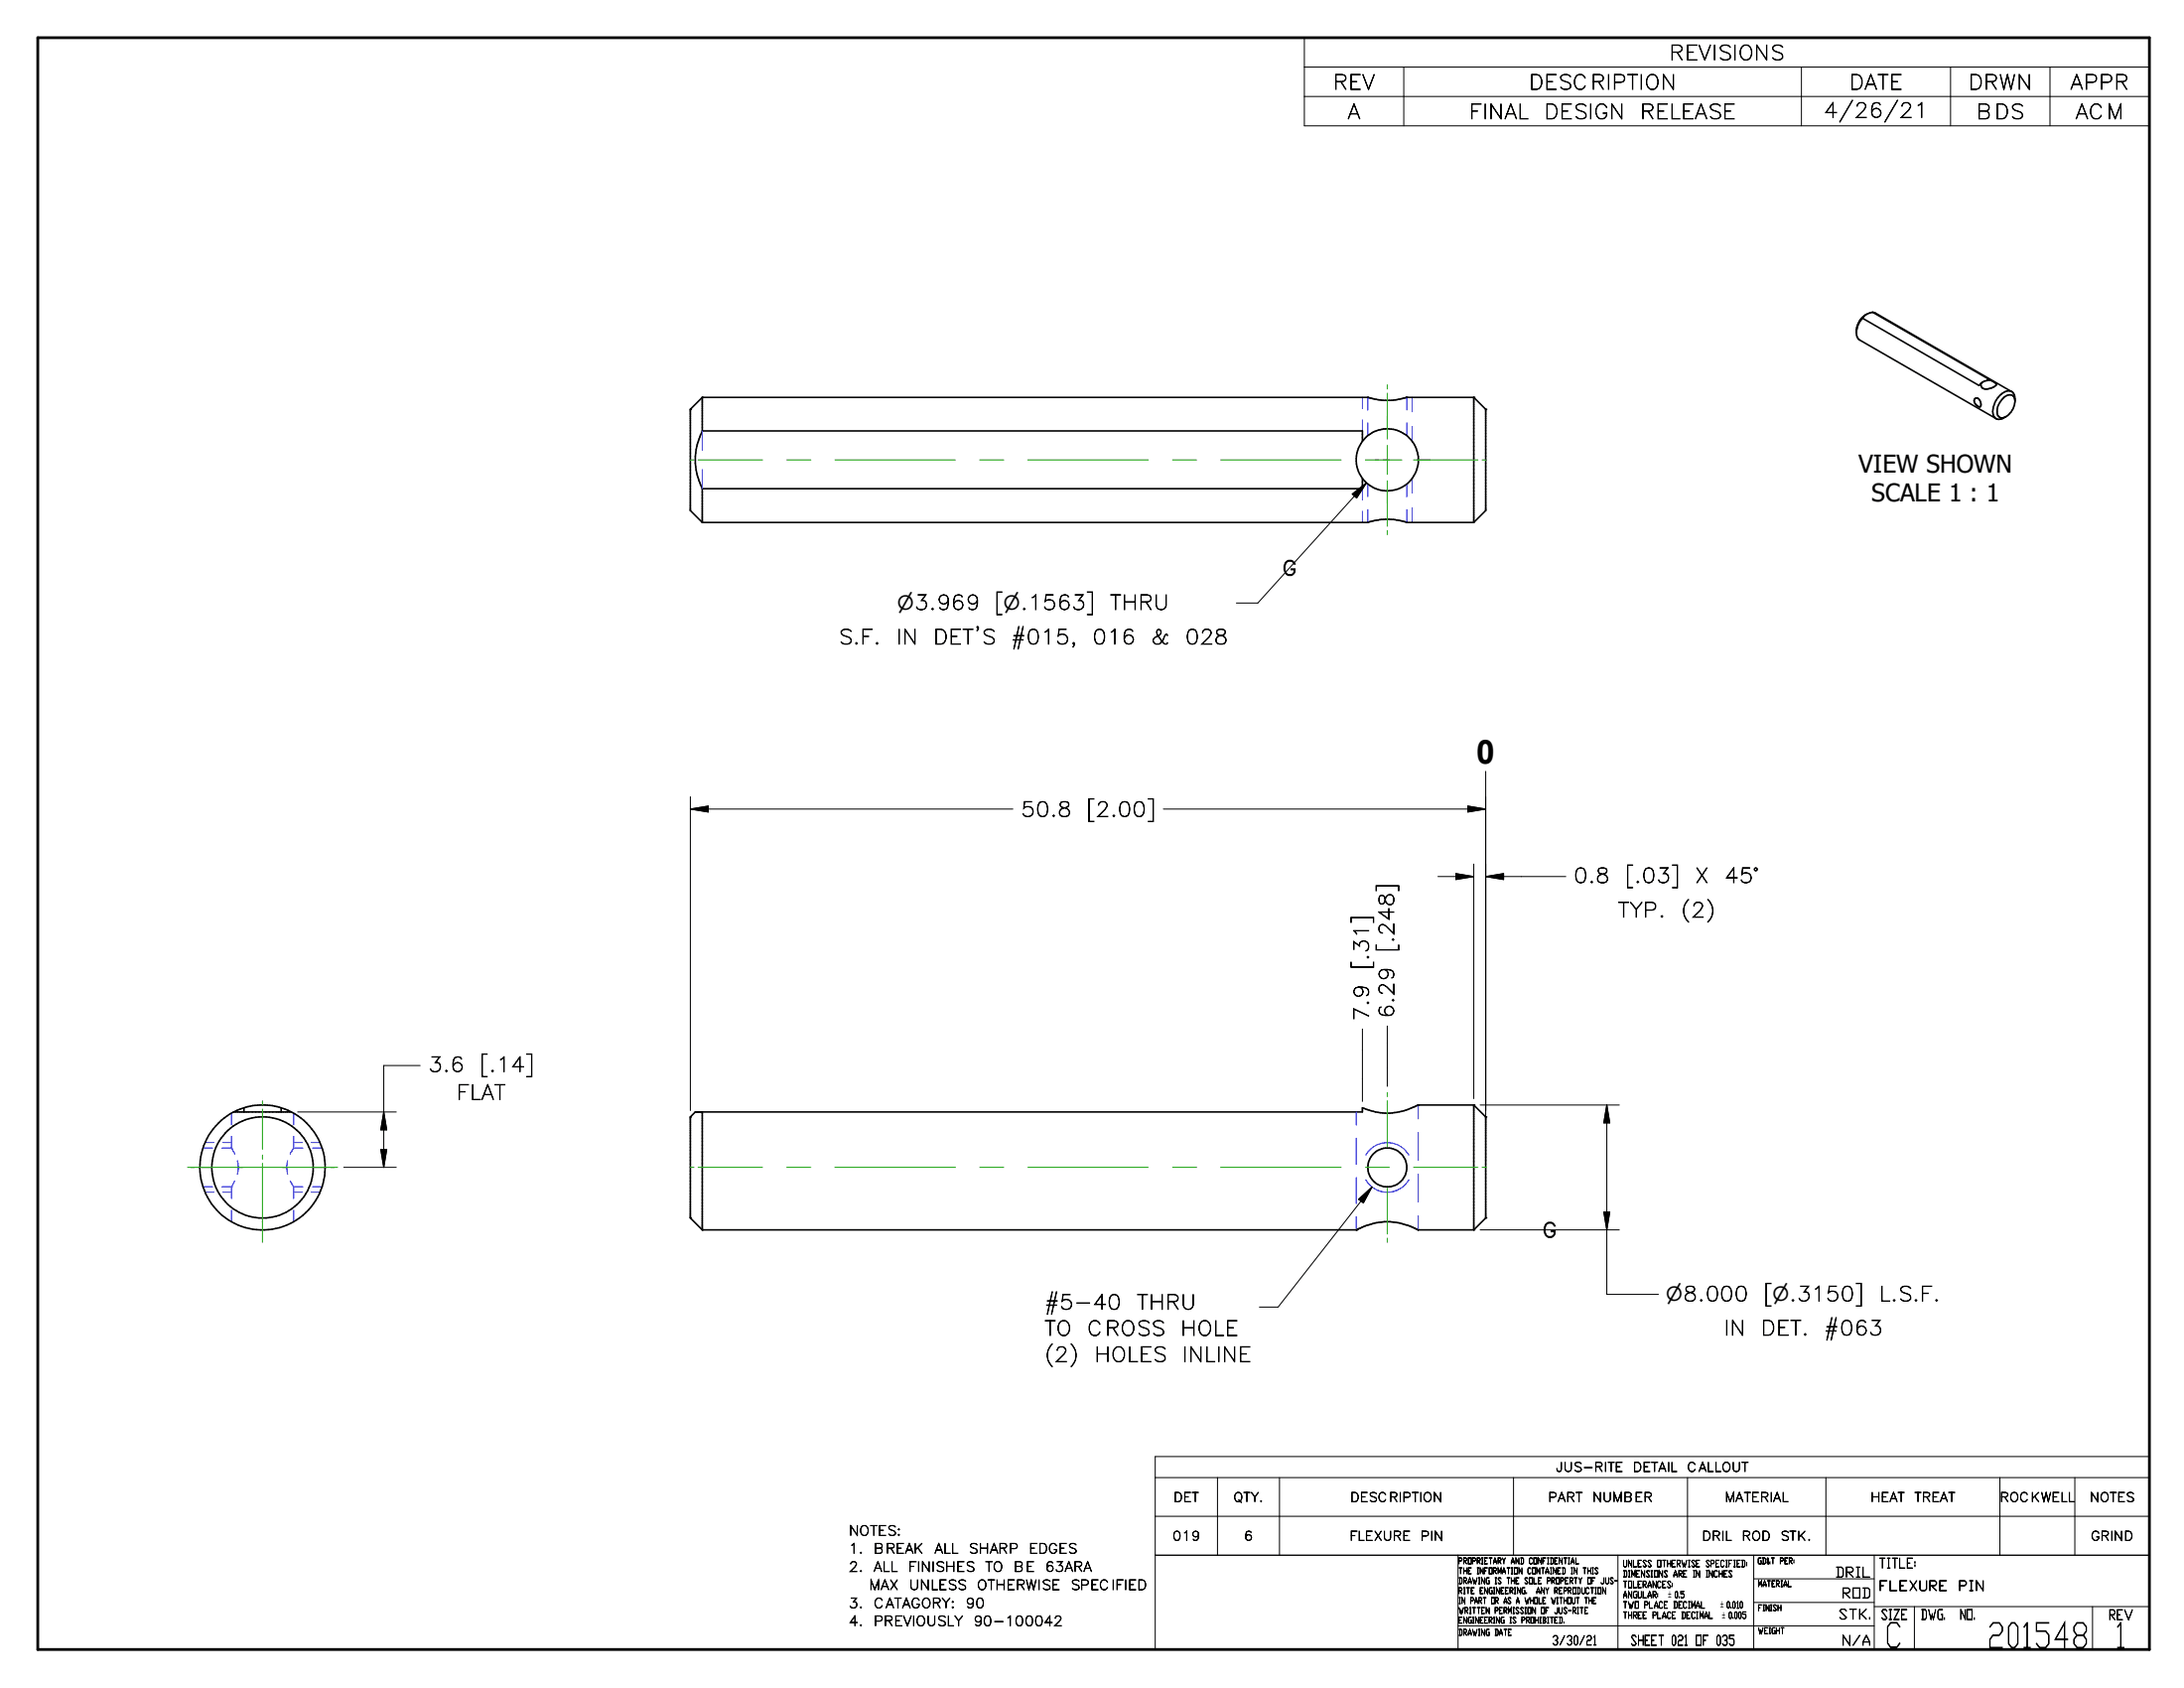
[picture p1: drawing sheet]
<svg xmlns="http://www.w3.org/2000/svg" width="279mm" height="216mm" viewBox="0 0 279 216" stroke-linecap="round" stroke-linejoin="round" font-family="sans-serif">
<g fill="none" stroke="#000" stroke-width=".2">
<path d="M239.6 39.9l14.9 8.6-.2 .1M239.6 39.9l-.8 .3M239.6 39.9l.3 .1 17.4 10.1M88.3 52.4h.1M88.3 52.4v12.9l1.5 1.5M89.8 50.8h.1M89.8 50.8h85.2l2 .4 1.7-.1 1.2-.3h8.6M89.8 55.1h84.5v1.3M89.8 55.1a8 8 0 0 0 0 7.4M89.8 50.8v4.3M89.8 50.8l-1.5 1.6M174.3 56.4a4 4 0 0 0 0 4.8"/>
<path d="M174.3 56.4a4 4 0 0 1 4.2-1.4 4 4 0 0 1 2.9 3.4 4.1 4.1 0 0 1-1.7 3.7 4 4 0 0 1-5.4-.9M180 50.8h.1M188.5 50.8h.1M188.5 50.8v16M188.5 50.8l1.6 1.6M190.1 52.4h.1M190.1 52.4v12.9l-1.6 1.5M238.3 40.7l14.9 8.6 .2-.2a.7 .7 0 0 0 .3 .6 .7 .7 0 0 0 .8 0l.4-.1a.5 .5 0 0 0 .5-.5l-.6-.4-.5-.1M238.3 40.7a3.2 3.2 0 0 0-.8 1.6M238.8 40.2l-.5 .5M238.8 40.2a2.46 2.46 0 0 0-1.1 3.1l17.7 10.2M252.6 51h.1a.53 .53 0 0 1 .7 .5v.5a.74 .74 0 0 1-.8-1z"/>
<path d="M254.3 48.6v.1a1.07 1.07 0 0 0-.9 .5M256.4 50.8a.78 .78 0 0 1 1.3 .2 2.36 2.36 0 0 1-1.4 2.4 .8 .8 0 0 1-.8-1.2l.3-.7zM257.8 51.3a1.04 1.04 0 0 0-.8-1.3 2.66 2.66 0 0 0-2 3.2 .83 .83 0 0 0 1.4 .2l.2-.1M89.8 62.5v4.3M174.3 61.2v1.3h-84.5M175 66.8h-85.2M175 66.8a8.3 8.3 0 0 1 4.7-.1l.3 .1h8.5M29.9 142.2h7.4M29.9 142.2a8 8 0 0 0-2.5 12.2 8 8 0 0 0 12.4 0 8 8 0 0 0-2.5-12.2M31.2 141.7a8 8 0 0 1 4.8 0M31.2 141.7l-1.3 .5M31.2 141.7v.5"/>
<path d="M36 141.7v.5M36 141.7l1.3 .5M88.3 142.9h.1M88.3 155.8h.1M88.3 142.9v12.9M88.3 155.8l1.5 1.5M89 142.2h.1M89 142.2l-.7 .7M89.8 157.3h.1M89.8 142.2v15.1M89.8 157.3h83.8l1.4-.6 .9-.3 1-.1a7.8 7.8 0 0 1 2.5 .2l.9 .3 1.1 .5h7.1M173.5 157.3h.1"/>
<path d="M181.4 141.3h.1M188.5 141.3h.1M188.5 157.3h.1M188.5 141.3h-7.1a8 8 0 0 1-7.1 .4v.5h-85.3M188.5 141.3v16M188.5 141.3l1.6 1.6M190.1 155.8h.1M190.1 142.9h.1M190.1 142.9v12.9M190.1 155.8l-1.6 1.5"/>
<circle cx="33.6" cy="149.3" r="6.5"/>
<circle cx="177.5" cy="149.3" r="2.49"/>
</g>
<g fill="none" stroke="#00f" stroke-width=".13">
<path d="M89.8 55.1v2.5M174.3 50.8v1.4M174.3 53.7v1.4M175 50.8v1.7M175 54.1v1.6M180 50.8v1.7M180 54.1v1.6M180.7 50.8v1.9M180.7 54.6v1.8M89.8 60v2.5M174.3 62.5v1.4M174.3 65.4v1.4"/>
<path d="M175 61.9v1.6M175 65.2v1.6M180 61.9v1.6M180 65.2v1.6M180.7 61.2v1.9M180.7 64.9v1.9M26 151.8h1.2M26 146.8h1.2M26.2 152.5h1.2M26.2 146.1h1.2M28.4 151.8h1.2M28.4 146.8h1.2"/>
<path d="M28.5 152.5h1.1M28.5 146.1h1.1M29.6 146.8h.1M29.6 151.8h.1M29.6 146.8l.4 .8M29.6 142.4v1.5M29.6 145.3v1.5M29.6 151.8v1.5M29.6 154.8v1.5M30 151l-.4 .8M30.4 148.4v.2a2.86 2.86 0 0 1 0 1.6M36.8 148.4l-.1 .8 .1 1"/>
<path d="M37.1 151l.4 .8h1.3M37.6 152.5h1.1M37.6 146.1h1.1M37.6 142.4v1.5M37.6 145.3v1.5M37.6 151.8v1.5M37.6 154.8v1.5M38.8 146.8h-1.3l-.4 .8M39.8 152.5h1.1M39.8 146.1h1.1M40 151.8h1.2M40 146.8h1.2"/>
<path d="M173.5 142.2v1.7M173.5 145.6v3.3M173.5 150.6v3.4M173.5 155.6v1.7M174.7 150.9a3.2 3.2 0 0 0 2.5 1.6 3.3 3.3 0 0 0 2.6-1l.4-.6M174.7 147.7a3.2 3.2 0 0 1 5.5 0M181.4 141.3v1.8M181.4 144.9v3.5M181.4 150.2v3.5M181.4 155.5v1.8"/>
</g>
<path d="M4.8 4.8h270.2v206.2h-270.2z" fill="none" stroke="#000" stroke-width=".36"/>
<g fill="none" stroke="#000" stroke-width=".13">
<path d="M166.9 4.8h108.1v11.3h-108.1zM166.9 8.6h108.1M166.9 12.3h108.1M179.6 8.6v7.5M230.5 8.6v7.5M249.5 8.6v7.5M262.3 8.6v7.5M173 63.2l1.8-1.4-1.2 1.9zM174.8 61.8l-13.9 15.3h-2.7M190.1 98.7v49.8M88.3 103.5h41.3M88.3 103.5l2.3-.4v.8z"/>
<path d="M88.3 101.9v40.1M148.8 103.5h41.3M184 112.1h4.5M186.3 111.7l2.2 .4-2.2 .4zM187.8 103.1l2.3 .4-2.3 .4zM188.5 110.5v30M190.1 112.1h10.2M190.1 112.1l2.3-.4v.8zM53.7 136.3h-4.6v13M174.3 131.6v9.3M177.5 131.2v7.7M38.1 142.2h12.6"/>
<path d="M44 149.3h6.7M48.7 147h.8l-.4 2.3zM49.1 142.2l.4 2.3h-.8zM173.8 153.4l1.7-1.6-1.1 2.1zM175.5 151.8l-12 15.4h-2.4M189.4 157.3h17.8M189.4 141.3h17.8M205.2 155h.7l-.3 2.3zM205.6 141.3v24.3h6.6M205.6 141.3l.3 2.3h-.7zM147.8 186.3h127.2v24.7h-127.2zM147.8 198.9h127.2"/>
<path d="M147.8 189h127.2M147.8 193.9h127.2M155.8 189v9.9M163.7 189v9.9M186.5 198.9v12.1M193.6 189v9.9M207 198.9v12.1M215.9 189v9.9M224.4 198.9v12.1M233.6 189v9.9M239.8 198.9v12.1M255.8 189v9.9"/>
<path d="M265.4 189v9.9M186.5 208h53.3M224.4 201.9h15.4M224.4 205h15.4M239.8 205.5h35.2M244.9 205.5v5.5M267.7 205.5v5.5"/>
</g>
<path d="M173 63.2l1.8-1.4-1.2 1.9zM88.3 103.5l2.3-.4v.8zM186.3 111.7l2.2 .4-2.2 .4zM187.8 103.1l2.3 .4-2.3 .4zM190.1 112.1l2.3-.4v.8zM48.7 147h.8l-.4 2.3zM49.1 142.2l.4 2.3h-.8zM173.8 153.4l1.7-1.6-1.1 2.1zM205.2 155h.7l-.3 2.3zM205.6 141.3l.3 2.3h-.7z" fill="#000" stroke="#000" stroke-width=".13"/>
<g fill="none" stroke="#23a718" stroke-width=".13">
<path d="M88.3 58.8h.5M89.3 58.8h8.3M100.7 58.8h3M106.8 58.8h15.4M125.3 58.8h3.1M131.5 58.8h15.4M150 58.8h3.1M156.2 58.8h15.4M174.7 58.8h4.6M177.5 49.2v.6M177.5 50.3v5.9M177.5 57v3.7"/>
<path d="M180.8 58.8h8.3M189.6 58.8h.5M177.5 61.5v5.8M177.5 67.9v.5M177.5 139.7v.6M24 149.3h19.2M33.6 140.8v.5M33.6 141.8v5.2M33.6 147.7v.6M33.6 148.8v10.1M88.3 149.3h.5M89.3 149.3h8.3"/>
<path d="M100.7 149.3h3M106.8 149.3h15.4M125.3 149.3h3.1M131.5 149.3h15.4M150 149.3h3.1M156.2 149.3h15.4M174.7 149.3h3.1M177.5 140.8v5.8M177.5 152v5.8M177.5 158.4v.5M180.8 149.3h8.3M189.6 149.3h.5"/>
</g>
<g font-size="4.4">
<text x="241.1" y="210.7">C</text>
<text x="254.2" y="210.7">201548</text>
<text x="270.5" y="210.7">1</text>
</g>
<text font-size="4.2" x="188.9" y="97.6">0</text>
<g font-size="3.1">
<text x="237.8" y="60.4">VIEW SHOWN</text>
<text x="239.4" y="64.2">SCALE 1 : 1</text>
</g>
<g font-size="2.6">
<text x="170.5" y="11.4">REV</text>
<text x="195.6" y="11.4">DESCRIPTION</text>
<text x="213.5" y="7.7">REVISIONS</text>
<text x="236.6" y="11.4">DATE</text>
<text x="251.8" y="11.4">DRWN</text>
<text x="264.8" y="11.4">APPR</text>
<text x="172.4" y="15.2">A</text>
<text x="187.9" y="15.2">FINAL</text>
<text x="197.5" y="15.2">DESIGN</text>
<text x="209.8" y="15.2">RELEASE</text>
<text x="233.3" y="15">4/26/21</text>
<text x="252.8" y="15.2">BDS</text>
<text x="265.5" y="15.2">ACM</text>
<text x="127.3" y="78">[n.1563]</text>
<text x="142" y="78">THRU</text>
<text x="164" y="73.6">G</text>
<text x="107.2" y="82.4">S.F.</text>
<text x="114.6" y="82.4">IN</text>
<text x="119.4" y="82.4">DET'S</text>
<text x="129.3" y="82.4">#015,</text>
<text x="139.7" y="82.4">016</text>
<text x="147.2" y="82.4">&amp;</text>
<text x="151.6" y="82.4">028</text>
<text x="130.6" y="104.4">50.8</text>
<text x="139" y="104.4">[2.00]</text>
<text x="201.3" y="112.9">0.8</text>
<text x="207.9" y="112.9">[.03]</text>
<text x="216.8" y="112.9">X</text>
<text x="220.6" y="112.9">45°</text>
<text x="207" y="117.3">TYP.</text>
<text x="215" y="117.3">(2)</text>
<text x="175.1" y="124" transform="rotate(-90 175.1 124)">[.31]</text>
<text x="178.3" y="121.8" transform="rotate(-90 178.3 121.8)">[.248]</text>
<text x="175.1" y="130.6" transform="rotate(-90 175.1 130.6)">7.9</text>
<text x="178.3" y="130.3" transform="rotate(-90 178.3 130.3)">6.29</text>
<text x="54.8" y="137.1">3.6</text>
<text x="61.4" y="137.1">[.14]</text>
<text x="58.4" y="140.6">FLAT</text>
<text x="197.3" y="158.3">G</text>
<text x="133.6" y="167.5">#5-40</text>
<text x="145.4" y="167.5">THRU</text>
<text x="225.6" y="166.4">[n.3150]</text>
<text x="240.4" y="166.4">L.S.F.</text>
<text x="133.6" y="170.8">TO</text>
<text x="139.1" y="170.8">CROSS</text>
<text x="151" y="170.8">HOLE</text>
<text x="220.5" y="170.8">IN</text>
<text x="225.2" y="170.8">DET.</text>
<text x="233.3" y="170.8">#063</text>
<text x="133.6" y="174.2">(2)</text>
<text x="140" y="174.2">HOLES</text>
<text x="151.2" y="174.2">INLINE</text>
</g>
<g font-size="2.5">
<text x="114.8" y="78">n3.969</text>
<text x="213.1" y="166.4">n8.000</text>
</g>
<g font-size="1.8">
<text x="234.7" y="201.7">DRIL</text>
<text x="240.3" y="200.6">TITLE:</text>
<text x="240.3" y="203.4">FLEXURE</text>
<text x="250.5" y="203.4">PIN</text>
<text x="235.2" y="207.1">STK.</text>
<text x="235.6" y="204.4">ROD</text>
<text x="240.6" y="207.1">SIZE</text>
<text x="245.7" y="207.1">DWG.</text>
<text x="250.7" y="207.1">NO.</text>
<text x="269.7" y="207.2">REV</text>
<text x="208.6" y="210.4">SHEET 021 OF 035</text>
<text x="235.6" y="210.4">N/A</text>
</g>
<g font-size="1.7">
<text x="108.6" y="196.4">NOTES:</text>
<text x="108.6" y="198.7">1.</text>
<text x="108.6" y="201">2.</text>
<text x="111.2" y="203.3">MAX</text>
<text x="111.8" y="198.7">BREAK</text>
<text x="111.8" y="201">ALL</text>
<text x="116.2" y="201">FINISHES</text>
<text x="116.3" y="203.3">UNLESS</text>
<text x="119.5" y="198.7">ALL</text>
<text x="123.9" y="198.7">SHARP</text>
<text x="125" y="203.3">OTHERWISE</text>
<text x="126" y="201">TO</text>
<text x="129.7" y="201">BE</text>
<text x="131.6" y="198.7">EDGES</text>
<text x="133.7" y="201">63ARA</text>
<text x="136.9" y="203.3">SPECIFIED</text>
<text x="108.6" y="205.7">3.</text>
<text x="108.6" y="207.9">4.</text>
<text x="111.8" y="205.7">CATAGORY:</text>
<text x="111.8" y="207.9">PREVIOUSLY</text>
<text x="123.5" y="205.7">90</text>
<text x="124.5" y="207.9">90-100042</text>
</g>
<g font-size="1.6">
<text x="199.1" y="188.2">JUS-RITE</text>
<text x="208.9" y="188.2">DETAIL</text>
<text x="215.8" y="188.2">CALLOUT</text>
<text x="150" y="197">019</text>
<text x="150.1" y="192.1">DET</text>
<text x="157.8" y="192.1">QTY.</text>
<text x="159.1" y="197">6</text>
<text x="172.6" y="197">FLEXURE</text>
<text x="172.7" y="192.1">DESCRIPTION</text>
<text x="181.7" y="197">PIN</text>
<text x="198" y="192.1">PART</text>
<text x="203.7" y="192.1">NUMBER</text>
<text x="217.7" y="197">DRIL</text>
<text x="220.6" y="192.1">MATERIAL</text>
<text x="222.8" y="197">ROD</text>
<text x="227.8" y="197">STK.</text>
<text x="239.3" y="192.1">HEAT</text>
<text x="244.9" y="192.1">TREAT</text>
<text x="255.8" y="192.1">ROCKWELL</text>
<text x="267.3" y="192.1">NOTES</text>
<text x="267.5" y="197">GRIND</text>
<text x="198.5" y="210.4">3/30/21</text>
</g>
<g font-size="1.1">
<text x="207.6" y="200.4">UNLESS OTHERWISE SPECIFIED:</text>
<text x="207.6" y="201.7">DIMENSIONS ARE IN INCHES</text>
<text x="207.6" y="203.1">TOLERANCES:</text>
<text x="207.6" y="204.4">ANGULAR:</text>
<text x="207.6" y="205.7">TWO PLACE DECIMAL</text>
<text x="207.6" y="207">THREE PLACE DECIMAL</text>
<text x="213.4" y="204.3">` 0.5</text>
<text x="220.1" y="205.7">`0.010</text>
<text x="220.3" y="207">` 0.005</text>
</g>
<g font-size="1">
<text x="186.6" y="200">PROPRIETARY AND CONFIDENTIAL</text>
<text x="186.6" y="201.3">THE INFORMATION CONTAINED IN THIS</text>
<text x="186.6" y="202.6">DRAWING IS THE SOLE PROPERTY OF JUS-</text>
<text x="186.6" y="203.8">RITE ENGINEERING.</text>
<text x="196.5" y="203.8">ANY REPRODUCTION</text>
<text x="224.8" y="200">GD&amp;T PER:</text>
<text x="224.9" y="202.9">MATERIAL</text>
<text x="186.6" y="209.2">DRAWING DATE</text>
<text x="186.6" y="206.4">WRITTEN PERMISSION OF JUS-RITE</text>
<text x="186.6" y="207.6">ENGINEERING IS PROHIBITED.</text>
<text x="186.6" y="205.1">IN PART OR AS A WHOLE WITHOUT THE</text>
<text x="224.9" y="209">WEIGHT</text>
<text x="224.9" y="206">FINISH</text>
</g>
</svg>
